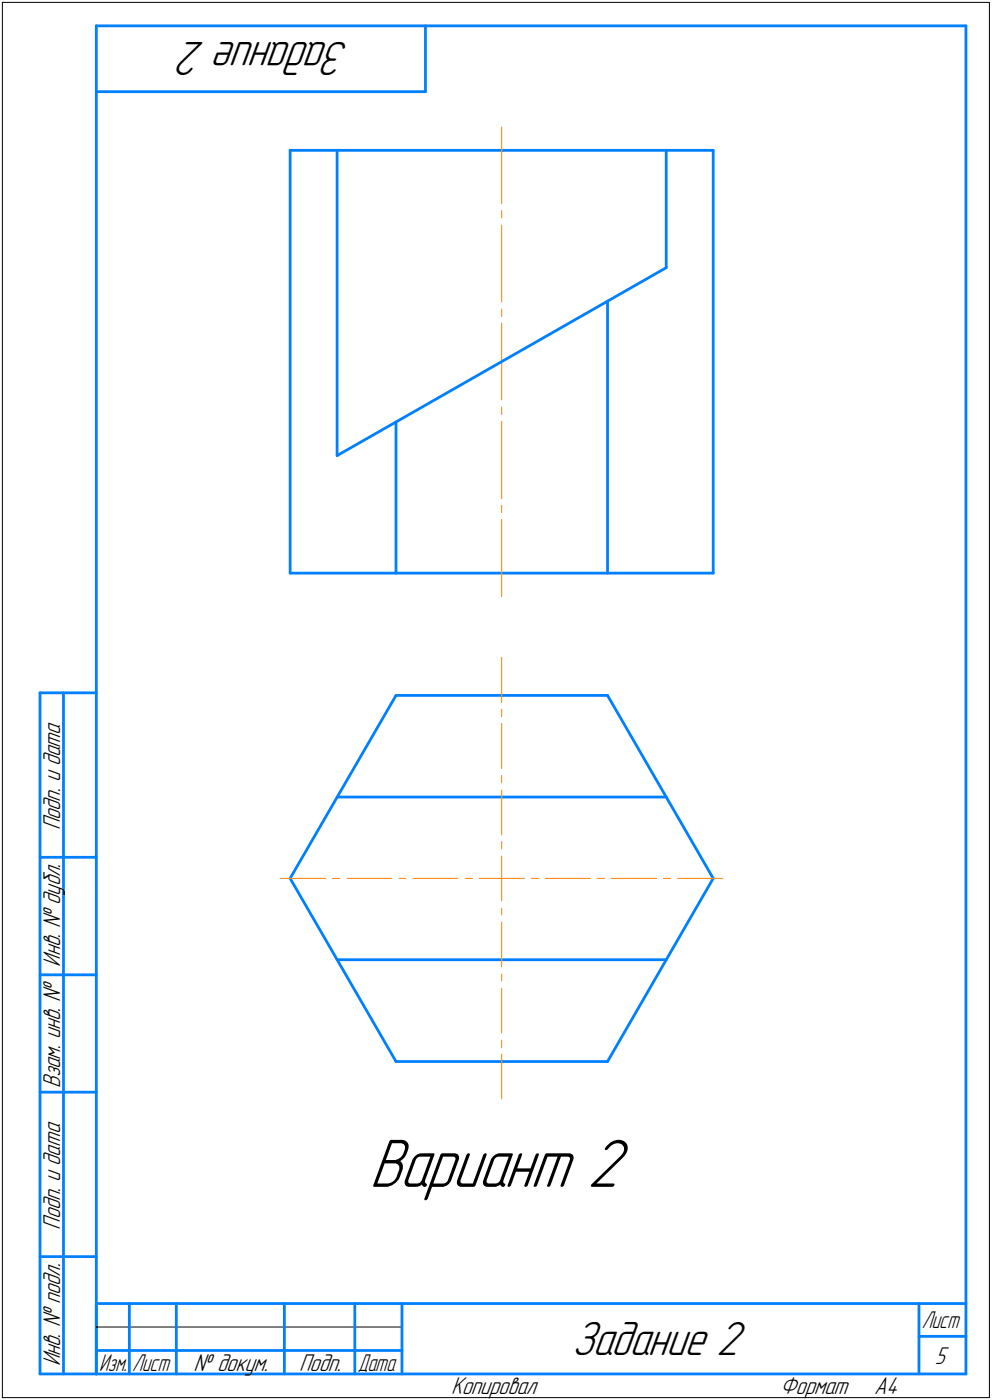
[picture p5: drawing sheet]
<svg xmlns="http://www.w3.org/2000/svg" width="211mm" height="298mm" viewBox="0 0 211 298" stroke-linecap="round" stroke-linejoin="round" font-family="sans-serif">
<g fill="none" stroke="#0080ff" stroke-width=".59">
<path d="M20.5 5.5v287zM20.5 5.5h185zM20.5 19.5h70zM90.5 5.5v14zM205.5 5.5v287zM61.7 32h90zM61.7 32v90zM71.7 32v65zM141.7 32v25zM151.7 32v90zM129.2 64.1v57.9zM71.7 97l70-40z"/>
<path d="M84.2 89.8v32.2zM61.7 122h90zM8.5 147.5v145zM8.5 147.5h12zM13.5 147.5v145zM84.2 148l-22.5 39zM84.2 148h45zM129.2 148l22.5 39zM71.7 169.7h70zM8.5 182.5h12zM61.7 187l22.5 39zM151.7 187l-22.5 39z"/>
<path d="M8.5 207.5h12zM71.7 204.3h70zM8.5 232.5h12zM84.2 226h45zM8.5 267.5h12zM20.5 277.5h185zM20.5 277.5v15zM27.5 277.5v15zM37.5 277.5v15zM60.5 277.5v15zM75.5 277.5v15zM85.5 277.5v15z"/>
<path d="M195.5 277.5v15zM8.5 292.5h12zM20.5 292.5h185zM20.5 287.5h7zM27.5 287.5h10zM37.5 287.5h23zM60.5 287.5h15zM75.5 287.5h10zM195.5 284.5h10z"/>
</g>
<g fill="none" stroke="#ff8000" stroke-width=".21">
<path d="M106.7 27v16.4zM106.7 47.9v16.4zM106.7 44.9v1.5zM106.7 68.8v16.4zM106.7 65.8v1.5zM106.7 89.7v16.4zM106.7 86.7v1.5zM106.7 110.6v16.4zM106.7 107.6v1.5zM106.7 140v9.6zM106.7 151v1.6zM106.7 154.1v9.5z"/>
<path d="M106.7 165.1v1.5zM106.7 168.1v9.6zM106.7 179.2v1.5zM59.7 187h9.6zM70.8 187h1.5zM73.8 187h9.6zM84.9 187h1.5zM87.9 187h9.6zM98.9 187h1.6zM101.9 187h4.8zM106.7 196.3v9.6zM106.7 193.3v1.5z"/>
<path d="M106.7 187v4.8zM106.7 182.2v4.8zM106.7 187h4.8zM113 187h1.5zM116 187h9.6zM127.1 187h1.5zM130.1 187h9.6zM141.1 187h1.6zM144.1 187h9.6zM106.7 210.4v9.5zM106.7 207.3v1.5zM106.7 224.4v9.6z"/>
<path d="M106.7 221.4v1.5z"/>
</g>
<path d="M78.6 241.5h56.3zM78.6 241.5h56.3zM78.6 241.6h56.3zM78.6 241.6h56.3zM78.6 241.6h56.3zM78.6 241.7h56.3zM78.6 241.7h56.3zM78.6 241.8h56.3zM78.6 241.8h56.3zM78.6 241.9h56.3zM78.6 241.9h56.3zM78.6 241.9h56.3zM78.6 242h56.3zM78.6 242h56.3zM78.6 242.1h56.3zM78.6 242.1h56.3zM78.6 242.1h56.3zM78.6 242.2h56.3zM78.6 242.2h56.3zM78.6 242.3h56.3zM78.6 242.3h56.3zM78.6 242.4h56.3zM78.6 242.4h56.3zM78.6 242.4h56.3zM78.6 242.5h56.3zM78.6 242.5h56.3zM78.6 242.6h56.3zM78.6 242.6h56.3zM78.6 242.7h56.3zM78.6 242.7h56.3zM78.6 242.7h56.3zM78.6 242.8h56.3zM78.6 242.8h56.3zM78.6 242.9h56.3zM78.6 242.9h56.3zM78.6 243h56.3zM78.6 243h56.3zM78.6 243h56.3zM78.6 243.1h56.3zM78.6 243.1h56.3zM78.6 243.2h56.3zM78.6 243.2h56.3zM78.6 243.2h56.3zM78.6 243.3h56.3zM78.6 243.3h56.3zM78.6 243.4h56.3zM78.6 243.4h56.3zM78.6 243.5h56.3zM78.6 243.5h56.3zM78.6 243.5h56.3zM78.6 243.6h56.3zM78.6 243.6h56.3zM78.6 243.7h56.3zM78.6 243.7h56.3zM78.6 243.8h56.3zM78.6 243.8h56.3zM78.6 243.8h56.3zM78.6 243.9h56.3zM78.6 243.9h56.3zM78.6 244h56.3zM78.6 244h56.3zM78.6 244.1h56.3zM78.6 244.1h56.3zM78.6 244.1h56.3zM78.6 244.2h56.3zM78.6 244.2h56.3zM78.6 244.3h56.3zM78.6 244.3h56.3zM78.6 244.3h56.3zM78.6 244.4h56.3zM78.6 244.4h56.3zM78.6 244.5h56.3zM78.6 244.5h56.3zM78.6 244.6h56.3zM78.6 244.6h56.3zM78.6 244.6h56.3zM78.6 244.7h56.3zM78.6 244.7h56.3zM78.6 244.8h56.3zM78.6 244.8h56.3zM78.6 244.9h56.3zM78.6 244.9h56.3zM78.6 244.9h56.3zM78.6 245h56.3zM78.6 245h56.3zM78.6 245.1h56.3zM78.6 245.1h56.3zM78.6 245.2h56.3zM78.6 245.2h56.3zM78.6 245.2h56.3zM78.6 245.3h56.3zM78.6 245.3h56.3zM78.6 245.4h56.3zM78.6 245.4h56.3zM78.6 245.4h56.3zM78.6 245.5h56.3zM78.6 245.5h56.3zM78.6 245.6h56.3zM78.6 245.6h56.3zM78.6 245.7h56.3zM78.6 245.7h56.3zM78.6 245.7h56.3zM78.6 245.8h56.3zM78.6 245.8h56.3zM78.6 245.9h56.3zM78.6 245.9h56.3zM78.6 246h56.3zM78.6 246h56.3zM78.6 246h56.3zM78.6 246.1h56.3zM78.6 246.1h56.3zM78.6 246.2h56.3zM78.6 246.2h56.3zM78.6 246.3h56.3zM78.6 246.3h56.3zM78.6 246.3h56.3zM78.6 246.4h56.3zM78.6 246.4h56.3zM78.6 246.5h56.3zM78.6 246.5h56.3zM78.6 246.5h56.3zM78.6 246.6h56.3zM78.6 246.6h56.3zM78.6 246.7h56.3zM78.6 246.7h56.3zM78.6 246.8h56.3zM78.6 246.8h56.3zM78.6 246.8h56.3zM78.6 246.9h56.3zM78.6 246.9h56.3zM78.6 247h56.3zM78.6 247h56.3zM78.6 247.1h56.3zM78.6 247.1h56.3zM78.6 247.1h56.3zM78.6 247.2h56.3zM78.6 247.2h56.3zM78.6 247.3h56.3zM78.6 247.3h56.3zM78.6 247.4h56.3zM78.6 247.4h56.3zM78.6 247.4h56.3zM78.6 247.5h56.3zM78.6 247.5h56.3zM78.6 247.6h56.3zM78.6 247.6h56.3zM78.6 247.6h56.3zM78.6 247.7h56.3zM78.6 247.7h56.3zM78.6 247.8h56.3zM78.6 247.8h56.3zM78.6 247.9h56.3zM78.6 247.9h56.3zM78.6 247.9h56.3zM78.6 248h56.3zM78.6 248h56.3zM78.6 248.1h56.3zM78.6 248.1h56.3zM78.6 248.2h56.3zM78.6 248.2h56.3zM78.6 248.2h56.3zM78.6 248.3h56.3zM78.6 248.3h56.3zM78.6 248.4h56.3zM78.6 248.4h56.3zM78.6 248.5h56.3zM78.6 248.5h56.3zM78.6 248.5h56.3zM78.6 248.6h56.3zM78.6 248.6h56.3zM78.6 248.7h56.3zM78.6 248.7h56.3zM78.6 248.8h56.3zM78.6 248.8h56.3zM78.6 248.8h56.3zM78.6 248.9h56.3zM78.6 248.9h56.3zM78.6 249h56.3zM78.6 249h56.3zM78.6 249h56.3zM78.6 249.1h56.3zM78.6 249.1h56.3zM78.6 249.2h56.3zM78.6 249.2h56.3zM78.6 249.3h56.3zM78.6 249.3h56.3zM78.6 249.3h56.3zM78.6 249.4h56.3zM78.6 249.4h56.3zM78.6 249.5h56.3zM78.6 249.5h56.3zM78.6 249.6h56.3zM78.6 249.6h56.3zM78.6 249.6h56.3zM78.6 249.7h56.3zM78.6 249.7h56.3zM78.6 249.8h56.3zM78.6 249.8h56.3zM78.6 249.9h56.3zM78.6 249.9h56.3zM78.6 249.9h56.3zM78.6 250h56.3zM78.6 250h56.3zM78.6 250.1h56.3zM78.6 250.1h56.3zM78.6 250.1h56.3zM78.6 250.2h56.3zM78.6 250.2h56.3zM78.6 250.3h56.3zM78.6 250.3h56.3zM78.6 250.4h56.3zM78.6 250.4h56.3zM78.6 250.4h56.3zM78.6 250.5h56.3zM78.6 250.5h56.3zM78.6 250.6h56.3zM78.6 250.6h56.3zM78.6 250.7h56.3zM78.6 250.7h56.3zM78.6 250.7h56.3zM78.6 250.8h56.3zM78.6 250.8h56.3zM78.6 250.9h56.3zM78.6 250.9h56.3zM78.6 251h56.3zM78.6 251h56.3zM78.6 251h56.3zM78.6 251.1h56.3zM78.6 251.1h56.3zM78.6 251.2h56.3zM78.6 251.2h56.3zM78.6 251.2h56.3zM78.6 251.3h56.3zM78.6 251.3h56.3zM78.6 251.4h56.3zM78.6 251.4h56.3zM78.6 251.5h56.3zM78.6 251.5h56.3zM78.6 251.5h56.3zM78.6 251.6h56.3zM78.6 251.6h56.3zM78.6 251.7h56.3zM78.6 251.7h56.3zM78.6 251.8h56.3zM78.6 251.8h56.3zM78.6 251.8h56.3zM78.6 251.9h56.3zM78.6 251.9h56.3zM78.6 252h56.3zM78.6 252h56.3zM78.6 252.1h56.3zM78.6 252.1h56.3zM78.6 252.1h56.3zM78.6 252.2h56.3zM78.6 252.2h56.3zM78.6 252.3h56.3zM78.6 252.3h56.3zM78.6 252.3h56.3zM78.6 252.4h56.3zM78.6 252.4h56.3zM78.6 252.5h56.3zM78.6 252.5h56.3zM78.6 252.6h56.3zM78.6 252.6h56.3zM78.6 252.6h56.3zM78.6 252.7h56.3zM78.6 252.7h56.3zM78.6 252.8h56.3zM78.6 252.8h56.3zM78.6 252.9h56.3zM78.6 252.9h56.3zM78.6 252.9h56.3zM78.6 253h56.3zM78.6 253h56.3zM78.6 253.1h56.3zM78.6 253.1h56.3zM78.6 253.2h56.3zM78.6 253.2h56.3zM78.6 253.2h56.3zM78.6 253.3h56.3zM78.6 253.3h56.3zM78.6 253.4h56.3zM78.6 253.4h56.3zM78.6 253.4h56.3zM78.6 253.5h56.3zM78.6 253.5h56.3zM78.6 253.6h56.3zM78.6 253.6h56.3zM78.6 253.7h56.3zM78.6 253.7h56.3zM78.6 253.7h56.3zM78.6 253.8h56.3zM78.6 253.8h56.3zM78.6 253.9h56.3zM78.6 253.9h56.3zM78.6 254h56.3zM78.6 254h56.3zM78.6 254h56.3zM78.6 254.1h56.3zM78.6 254.1h56.3zM78.6 254.2h56.3zM78.6 254.2h56.3zM78.6 254.3h56.3zM78.6 254.3h56.3zM78.6 254.3h56.3zM78.6 254.4h56.3zM78.6 254.4h56.3zM78.6 254.5h56.3zM78.6 254.5h56.3zM78.6 254.6h56.3zM78.6 254.6h56.3zM78.6 254.6h56.3zM78.6 254.7h56.3zM78.6 254.7h56.3zM78.6 254.8h56.3zM78.6 254.8h56.3zM78.6 254.8h56.3zM78.6 254.9h56.3zM78.6 254.9h56.3zM78.6 255h56.3zM78.6 255h56.3zM78.6 255.1h56.3zM78.6 255.1h56.3zM78.6 255.1h56.3zM78.6 255.2h56.3zM78.6 255.2h56.3zM78.6 255.3h56.3zM78.6 255.3h56.3zM78.6 255.4h56.3zM78.6 255.4h56.3zM78.6 255.4h56.3zM78.6 255.5h56.3zM78.6 255.5h56.3zM78.6 255.6h56.3zM78.6 255.6h56.3zM78.6 255.7h56.3zM78.6 255.7h56.3z" fill="#fff" stroke="#fff" stroke-width=".21"/>
<path d="M.5 .5v297zM.5 .5h210zM210.5 .5v297zM.5 297.5h210zM20.5 282.5h65z" fill="none" stroke="#000" stroke-width=".21"/>
<text font-size="15.6" x="78.6" y="252.7">Вариант 2</text>
<g font-size="10.9">
<text x="74.4" y="9" transform="rotate(-180 74.4 9)">Задание 2</text>
<text x="121.6" y="288.5">Задание 2</text>
</g>
<g font-size="5.5">
<text x="12.8" y="176.7" transform="rotate(-90 12.8 176.7)">Подп. и дата</text>
<text x="12.8" y="205.8" transform="rotate(-90 12.8 205.8)">Инв. № дубл.</text>
<text x="12.8" y="231.6" transform="rotate(-90 12.8 231.6)">Взам. инв. №</text>
<text x="12.8" y="261.7" transform="rotate(-90 12.8 261.7)">Подп. и дата</text>
<text x="12.8" y="290.8" transform="rotate(-90 12.8 290.8)">Инв. № подл.</text>
<text x="41.2" y="291.8">№ докум.</text>
<text x="63.6" y="291.8">Подп.</text>
<text x="198.9" y="290.3">5</text>
<text x="96" y="296.8">Копировал</text>
<text x="166" y="296.8">Формат</text>
<text x="186" y="296.8">A4</text>
</g>
<g font-size="5.4">
<text x="196.1" y="282.8">Лист</text>
<text x="21.1" y="291.8">Изм.</text>
<text x="28.1" y="291.8">Лист</text>
<text x="76.1" y="291.8">Дата</text>
</g>
</svg>
